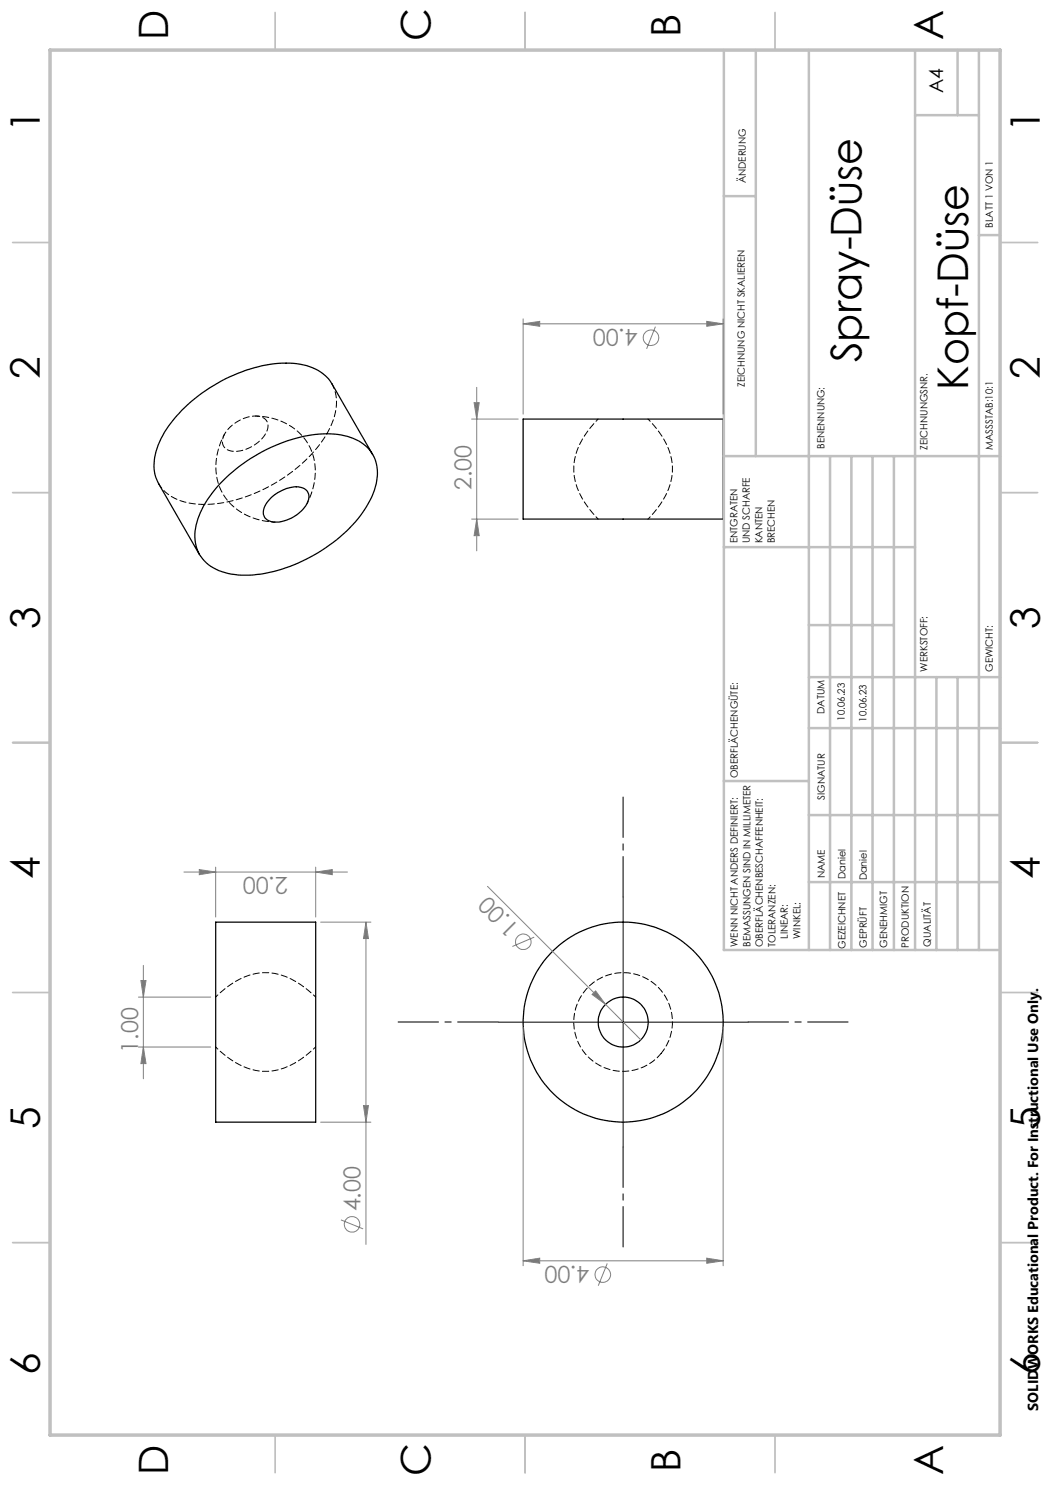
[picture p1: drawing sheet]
<svg xmlns="http://www.w3.org/2000/svg" width="210mm" height="297mm" viewBox="0 0 210 297" stroke-linecap="round" stroke-linejoin="round" font-family="sans-serif">
<g fill="none" stroke="#000" stroke-width=".25">
<path d="M45.2 95.6a31.8 31.8 0 0 1 20.2-8.9 10.5 10.5 0 0 1 8.8 3.6 8.5 8.5 0 0 1 .4 8.4 27.1 27.1 0 0 1-12.6 12.7 26.1 26.1 0 0 1-15.8 3.4 8.4 8.4 0 0 1-6.7-4.7 9.8 9.8 0 0 1 .9-8.2 23.2 23.2 0 0 1 4.8-6.3zM54.2 99.6a7 7 0 0 1 6.1-2.1 2.04 2.04 0 0 1 1 3.3 7.4 7.4 0 0 1-7 3.5 2.03 2.03 0 0 1-1.3-3.2zM74.5 90.9l-8.1-14.1a9.2 9.2 0 0 0-7.7-4.1 29.5 29.5 0 0 0-19.7 7 21.3 21.3 0 0 0-7.9 11.2 7.9 7.9 0 0 0 .6 5.9l8.2 14.1M104.6 83.8h40v20h-40zM43.1 184.4h20v40h-20z"/>
<circle cx="124.6" cy="204.4" r="20"/>
<circle cx="124.6" cy="204.4" r="5"/>
</g>
<path d="M132.2 210.7a9.9 9.9 0 0 0-5.6-15.9 9.9 9.9 0 0 0-11.5 12.4 9.9 9.9 0 0 0 16.3 4.3l.8-.8" fill="none" stroke="#000" stroke-width=".2" stroke-dasharray="1.3 .6" stroke-dashoffset=".1"/>
<path d="M51.1 83.2a7.8 7.8 0 0 0-6.2 3.7M119.6 83.8a14.4 14.4 0 0 0-4.8 10.4 15.6 15.6 0 0 0 4.8 9.6M129.6 103.8l1.2-1.3a14.3 14.3 0 0 0 3.7-9.1 14.7 14.7 0 0 0-4.9-9.6M63.1 199.4l-1.3-1.2a14.3 14.3 0 0 0-9.1-3.7 14.7 14.7 0 0 0-9.6 4.9M43.1 209.4a14.4 14.4 0 0 0 10.5 4.9 15.6 15.6 0 0 0 9.5-4.9" fill="none" stroke="#000" stroke-width=".2" stroke-dasharray="1.3 .6" stroke-dashoffset=".7"/>
<path d="M31.7 96.7a9.2 9.2 0 0 0 7.7 4.1 29.6 29.6 0 0 0 19-6.4 22.4 22.4 0 0 0 8.6-11.8 8.1 8.1 0 0 0-.6-5.9" fill="none" stroke="#000" stroke-width=".2" stroke-dasharray="1.3 .6" stroke-dashoffset=".2"/>
<path d="M44.8 87a2.09 2.09 0 0 0-.1 2.3 2.09 2.09 0 0 0 2.1 1 7.3 7.3 0 0 0 6.7-4.6 2.08 2.08 0 0 0-2.4-2.5" fill="none" stroke="#000" stroke-width=".2" stroke-dasharray="1.3 .6" stroke-dashoffset=".4"/>
<path d="M44.9 86.8a11.7 11.7 0 0 0 .8 13.5 13 13 0 0 0 9.3 4.1M61.4 100.7a12.9 12.9 0 0 0 .7-11.1 12.3 12.3 0 0 0-10.9-6.4" fill="none" stroke="#000" stroke-width=".2" stroke-dasharray="1.3 .6" stroke-dashoffset=".6"/>
<g fill="none" stroke="#808080" stroke-width=".2">
<path d="M95.3 77.5v32.7M104.6 64.8l3.3-.5v1zM104.6 63.8v19M104.6 64.8h40M131.1 65.3l-1.8 4.5M141.3 64.3l3.3 .5-3.3 .5zM144.6 63.8v19M94.3 83.8h9.3M94.8 80.5h1l-.5 3.3zM94.3 103.8h9.3M95.3 103.8l.5 3.3h-1zM36.8 174.4h32.7"/>
<path d="M39.9 173.9l3.2 .5-3.2 .5zM43.1 173.4v10M63.1 174.4l3.4-.5v1zM63.1 173.4v10M97.5 177.3l23.6 23.6M27.7 199.4h14.4M28.2 196.1h1l-.5 3.3zM28.7 193.1v22.7M64.1 184.4h10.1M73.2 184.4v64.5M73.2 184.4l.5 3.3h-1zM106.8 187.4l-4.3 1.9"/>
<path d="M118.4 198.9l.7-.7 2 2.7zM27.7 209.4h14.4M28.7 209.4l.5 3.3h-1zM104.6 205.4v47.7M121.1 200.9l7.1 7.1M144.6 205.4v47.7M64.1 224.4h10.1M72.7 221.1h1l-.5 3.3zM68.2 244l4.4 1.8M104.6 252.2l3.3-.6v1.1zM104.6 252.2h40M121.5 252.7l-1.8 4.4"/>
<path d="M141.3 251.6l3.3 .6-3.3 .5z"/>
<circle cx="130.2" cy="67.5" r="1.56"/>
<circle cx="104.7" cy="188.4" r="1.56"/>
<circle cx="70.4" cy="244.9" r="1.56"/>
<circle cx="120.5" cy="254.9" r="1.55"/>
</g>
<path d="M124.6 179.4v-20M99.6 204.4h-20M149.6 204.4h20M124.6 229.4v20" fill="none" stroke="#000" stroke-width=".2" stroke-dasharray="15.2 1.3 1.3 1.3" stroke-dashoffset="7.1"/>
<path d="M124.6 179.4v50M99.7 204.4h49.9" fill="none" stroke="#000" stroke-width=".2"/>
<g fill="none" stroke="#c0c0c0" stroke-width=".35">
<path d="M55 2.5v7.5M105 2.5v7.5M155 2.5v7.5M2.5 48.5h7.5M200 48.5h7.5M2.5 98.5h7.5M200 98.5h7.5M2.5 148.5h7.5M200 148.5h7.5M2.5 198.5h7.5M200 198.5h7.5M2.5 248.5h7.5"/>
<path d="M200 248.5h7.5M55 287v7.5M105 287v7.5M155 287v7.5"/>
</g>
<g fill="none" stroke="#c0c0c0" stroke-width=".5">
<path d="M144.8 10v180h55.2M151.2 10v81.2M161.8 10v180M183 10v180M191.5 10v13M195.8 10v180M144.8 39.2h6.4M183 23h12.8M195.8 47h4.2M144.8 91.2h55.2M166 91.2v98.8M170.3 91.2v98.8"/>
<path d="M174.5 91.2v98.8M178.8 91.2v98.8M144.8 109.4h38.2M161.8 135.4h38.2M161.8 125h17M187.3 135.4v54.6M191.5 135.4v54.6M144.8 156.2h17M161.8 145.6h38.2M161.8 163h38.2M161.8 176.4h38.2"/>
</g>
<path d="M10 10h190v277h-190z" fill="none" stroke="#c0c0c0" stroke-width=".7"/>
<g fill="#808080">
<path d="M118.4 198.9l.7-.7 2 2.7z"/>
<path d="M94.8 80.5h1l-.5 3.3zM95.3 103.8l.5 3.3h-1zM73.2 184.4l.5 3.3h-1zM72.7 221.1h1l-.5 3.3z"/>
<path d="M28.2 196.1h1l-.5 3.3zM28.7 209.4l.5 3.3h-1z"/>
<path d="M63.1 174.4l3.4-.5v1zM39.9 173.9l3.2 .5-3.2 .5z"/>
<path d="M104.6 252.2l3.3-.6v1.1zM141.3 251.6l3.3 .6-3.3 .5zM104.6 64.8l3.3-.5v1zM141.3 64.3l3.3 .5-3.3 .5z"/>
</g>
<g font-size="8.5">
<text x="172.3" y="72.5" transform="rotate(-90 172.3 72.5)">Spray-Düse</text>
<text x="193.6" y="77.9" transform="rotate(-90 193.6 77.9)">Kopf-Düse</text>
</g>
<g font-size="8.1">
<text x="33.6" y="8" transform="rotate(-90 33.6 8)">D</text>
<text x="86.1" y="8.3" transform="rotate(-90 86.1 8.3)">C</text>
<text x="136.1" y="7.3" transform="rotate(-90 136.1 7.3)">B</text>
<text x="188.6" y="8" transform="rotate(-90 188.6 8)">A</text>
<text x="8" y="26.5" transform="rotate(-90 8 26.5)">1</text>
<text x="208" y="26.5" transform="rotate(-90 208 26.5)">1</text>
<text x="8" y="75.7" transform="rotate(-90 8 75.7)">2</text>
<text x="208" y="75.7" transform="rotate(-90 208 75.7)">2</text>
<text x="8" y="125.7" transform="rotate(-90 8 125.7)">3</text>
<text x="208" y="125.7" transform="rotate(-90 208 125.7)">3</text>
<text x="8" y="175.8" transform="rotate(-90 8 175.8)">4</text>
<text x="208" y="175.8" transform="rotate(-90 208 175.8)">4</text>
<text x="8" y="225.8" transform="rotate(-90 8 225.8)">5</text>
<text x="208" y="225.8" transform="rotate(-90 208 225.8)">5</text>
<text x="8" y="275" transform="rotate(-90 8 275)">6</text>
<text x="208" y="275" transform="rotate(-90 208 275)">6</text>
<text x="33.6" y="295" transform="rotate(-90 33.6 295)">D</text>
<text x="86.1" y="295.3" transform="rotate(-90 86.1 295.3)">C</text>
<text x="136.1" y="294.3" transform="rotate(-90 136.1 294.3)">B</text>
<text x="188.6" y="295" transform="rotate(-90 188.6 295)">A</text>
</g>
<g font-size="4.7" fill="#808080">
<text x="127.6" y="65.8" transform="rotate(180 127.6 65.8)">4.00</text>
<text x="94.3" y="98" transform="rotate(-90 94.3 98)">2.00</text>
<text x="57.7" y="175.4" transform="rotate(180 57.7 175.4)">2.00</text>
<text x="104" y="185.3" transform="rotate(-135 104 185.3)">1.00</text>
<text x="27.7" y="210.5" transform="rotate(-90 27.7 210.5)">1.00</text>
<text x="72.1" y="242.3" transform="rotate(-90 72.1 242.3)">4.00</text>
<text x="118" y="253.2" transform="rotate(180 118 253.2)">4.00</text>
</g>
<text font-size="3.9" x="188.6" y="18.6" transform="rotate(-90 188.6 18.6)">A4</text>
<text font-size="2.9" x="207.6" y="282.2" transform="rotate(-90 207.6 282.2)">SOLIDWORKS Educational Product. For Instructional Use Only.</text>
<g font-size="2">
<text x="149.2" y="36.7" transform="rotate(-90 149.2 36.7)">ÄNDERUNG</text>
<text x="198.6" y="45.5" transform="rotate(-90 198.6 45.5)">BLATT 1 VON 1</text>
<text x="149" y="77.4" transform="rotate(-90 149 77.4)">ZEICHNUNG NICHT SKALIEREN</text>
<text x="164.9" y="89.8" transform="rotate(-90 164.9 89.8)">BENENNUNG:</text>
<text x="185.5" y="89.9" transform="rotate(-90 185.5 89.9)">ZEICHNUNGSNR.</text>
<text x="198.6" y="89.9" transform="rotate(-90 198.6 89.9)">MASSSTAB:10:1</text>
<text x="147.5" y="108.7" transform="rotate(-90 147.5 108.7)">ENTGRATEN</text>
<text x="150" y="108.7" transform="rotate(-90 150 108.7)">UND SCHARFE</text>
<text x="152.5" y="108.7" transform="rotate(-90 152.5 108.7)">KANTEN</text>
<text x="155" y="108.7" transform="rotate(-90 155 108.7)">BRECHEN</text>
<text x="185.5" y="134.4" transform="rotate(-90 185.5 134.4)">WERKSTOFF:</text>
<text x="198.5" y="134.4" transform="rotate(-90 198.5 134.4)">GEWICHT:</text>
<text x="164.9" y="142.8" transform="rotate(-90 164.9 142.8)">DATUM</text>
<text x="168.9" y="144.1" transform="rotate(-90 168.9 144.1)">10.06.23</text>
<text x="173.3" y="144.3" transform="rotate(-90 173.3 144.3)">10.06.23</text>
<text x="147.6" y="155.6" transform="rotate(-90 147.6 155.6)">OBERFLÄCHENGÜTE:</text>
<text x="164.9" y="160" transform="rotate(-90 164.9 160)">SIGNATUR</text>
<text x="165" y="175.7" transform="rotate(-90 165 175.7)">NAME</text>
<text x="169.1" y="175.8" transform="rotate(-90 169.1 175.8)">Daniel</text>
<text x="173.3" y="176.1" transform="rotate(-90 173.3 176.1)">Daniel</text>
<text x="147.6" y="189.4" transform="rotate(-90 147.6 189.4)">WENN NICHT ANDERS DEFINIERT:</text>
<text x="150.1" y="189.4" transform="rotate(-90 150.1 189.4)">BEMASSUNGEN SIND IN MILLIMETER</text>
<text x="152.6" y="189.4" transform="rotate(-90 152.6 189.4)">OBERFLÄCHENBESCHAFFENHEIT:</text>
<text x="155.1" y="189.4" transform="rotate(-90 155.1 189.4)">TOLERANZEN:</text>
<text x="157.6" y="187.8" transform="rotate(-90 157.6 187.8)">LINEAR:</text>
<text x="160.1" y="187.8" transform="rotate(-90 160.1 187.8)">WINKEL:</text>
<text x="169.1" y="189.8" transform="rotate(-90 169.1 189.8)">GEZEICHNET</text>
<text x="173.3" y="189.6" transform="rotate(-90 173.3 189.6)">GEPRÜFT</text>
<text x="177.4" y="189.6" transform="rotate(-90 177.4 189.6)">GENEHMIGT</text>
<text x="181.8" y="189.5" transform="rotate(-90 181.8 189.5)">PRODUKTION</text>
<text x="186.1" y="189.3" transform="rotate(-90 186.1 189.3)">QUALITÄT</text>
</g>
</svg>
